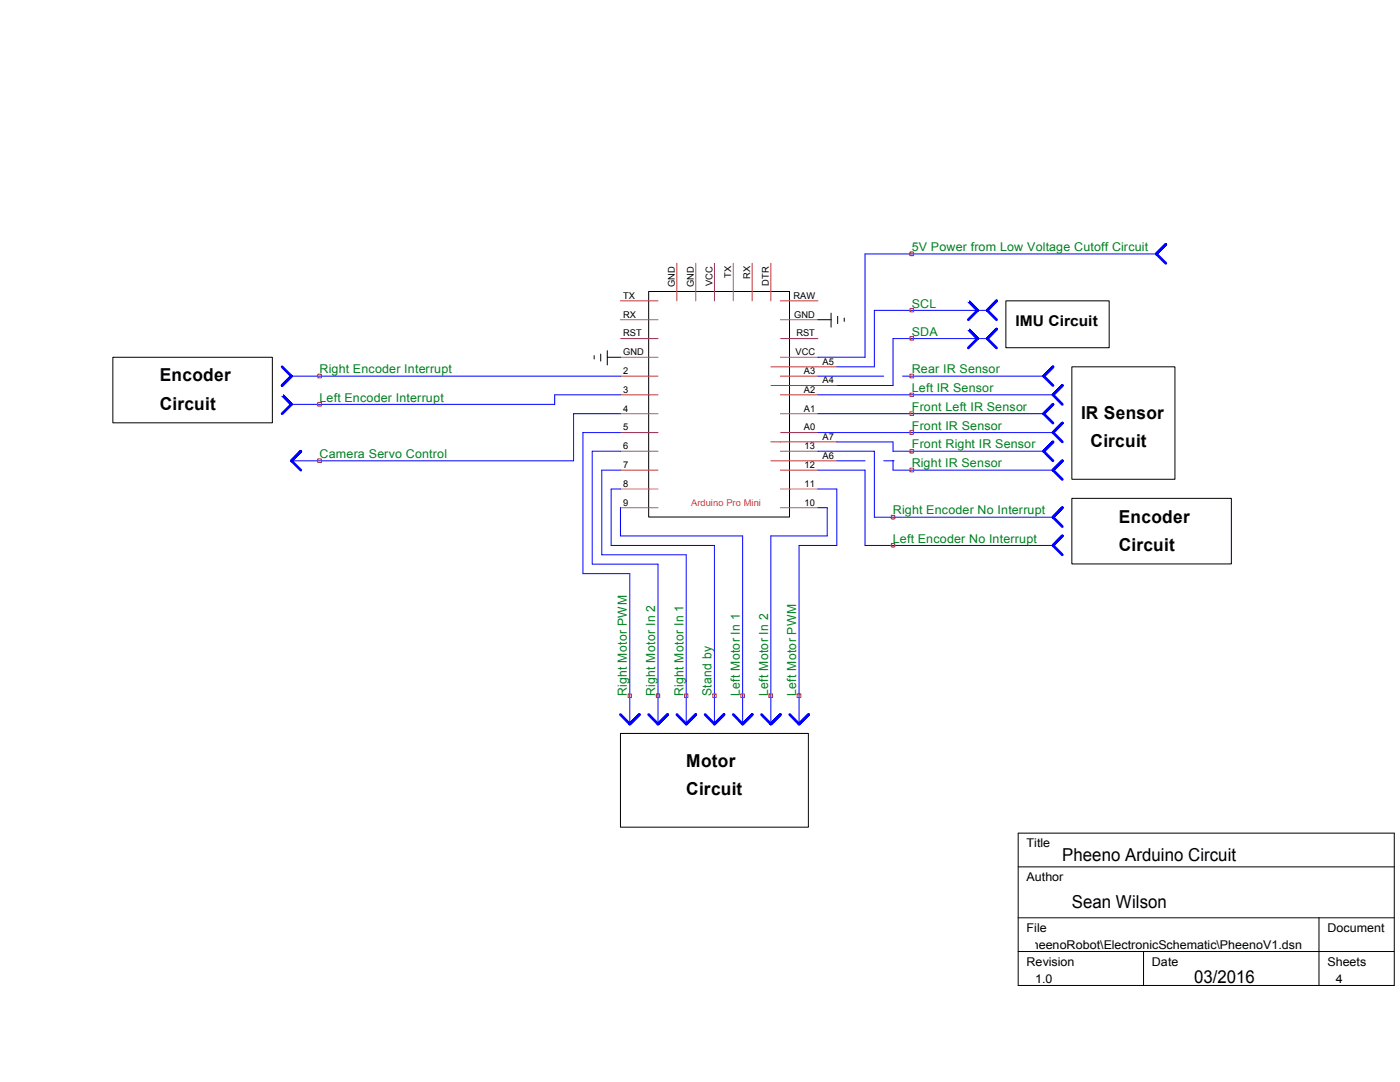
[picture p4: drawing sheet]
<svg xmlns="http://www.w3.org/2000/svg" width="279mm" height="216mm" viewBox="0 0 279 216" stroke-linecap="round" stroke-linejoin="round" font-family="sans-serif">
<g fill="none" stroke="#000" stroke-width=".2">
<path d="M129.5 58.2h28.1v45h-28.1zM22.5 71.3h31.9v13.1h-31.9zM118.6 71v.6M119.9 70.7v1.4M121.2 70v2.8M121.2 71.3h2.6M163.2 63.8h2.7M165.9 62.5v2.8M167.2 63.1v1.5M168.5 63.5v.6M200.7 60h20.7v9.4h-20.7zM213.9 73.2h20.6v22.4h-20.6z"/>
<path d="M213.9 99.4h31.8v13.1h-31.8zM123.8 146.3h37.5v18.8h-37.5zM203.2 166.2h75.1v30.4h-75.1zM203.2 173h75.1M203.2 183.1h75.1M203.2 189.9h75.1M228.2 189.9v6.7M263.2 183.1v13.5"/>
</g>
<g fill="none" stroke="#c04040" stroke-width=".2">
<path d="M135.1 52.5v7.5M138.9 52.5v7.5M142.6 52.5v7.5M146.3 52.5v7.5M150.1 52.5v7.5M153.8 52.5v7.5M123.8 60h7.5M123.8 63.8h7.5M123.8 67.6h7.5M123.8 71.3h7.5M123.8 75.1h7.5M123.8 78.8h7.5"/>
<path d="M153.8 73.2h13.2M153.8 76.9h13.2M155.7 60h7.5M155.7 63.8h7.5M155.7 67.6h7.5M155.7 71.3h7.5M155.7 75.1h7.5M155.7 78.8h7.5M123.8 82.5h7.5M123.8 86.3h7.5M123.8 90h7.5M123.8 93.8h7.5"/>
<path d="M123.8 97.6h7.5M153.8 91.9h13.2M153.8 88.2h13.2M155.7 82.5h7.5M155.7 86.3h7.5M155.7 90h7.5M155.7 93.8h7.5M155.7 97.6h7.5M123.8 101.3h7.5M155.7 101.3h7.5"/>
</g>
<g fill="none" stroke="#00f" stroke-width=".2">
<path d="M230.8 50.7h-58.2v20.6h-9.4M58.2 75.1h65.6M123.8 78.8h-13.1v1.9h-52.5M163.2 75.1h13.2M163.2 78.8h46.9M180.1 75.1h28.2M197 61.9h-22.5v11.3h-7.5M197 67.6h-18.8v9.3h-11.2M123.8 82.5h-9.3v9.4h-56.3M123.8 86.3h-7.5v28.2h9.4v30M123.8 90h-5.6v22.6h13.1v31.9M123.8 97.6h-1.8v11.2h20.6v35.7"/>
<path d="M123.8 93.8h-3.7v16.9h16.8v33.8M163.2 82.5h45.1M163.2 86.3h46.9M163.2 90h11.3v13.2h35.6M163.2 97.6h3.8v11.2h-7.5v35.7M163.2 93.8h9.4v15h37.5M167 88.2h11.2v1.8h30.1M167 91.9h5.6M176.4 91.9h1.8M178.2 91.9h.1M178.2 91.9v1.9h31.9M123.8 101.3v5.6h24.4v37.6"/>
<path d="M163.2 101.3h1.9v5.6h-11.3v37.6"/>
</g>
<g fill="none" stroke="#00f" stroke-width=".55">
<path d="M230.8 50.7l1.9-1.9-1.9 1.9 1.9 1.8M56.3 73.2l1.9 1.9-1.9 1.8 1.9-1.8M195.1 61.9l-1.8-1.9 1.8 1.9-1.8 1.9M195.1 67.6l-1.8-1.9 1.8 1.9-1.8 1.8M197 61.9l1.9-1.9-1.9 1.9 1.9 1.9M197 67.6l1.9-1.9-1.9 1.9 1.9 1.8M208.3 75.1l1.8-1.9-1.8 1.9 1.8 1.8M210.1 78.8l1.9-1.9-1.9 1.9 1.9 1.9M58.2 80.7l-1.9-1.9 1.9 1.9-1.9 1.8M58.2 91.9l1.8-1.9-1.8 1.9 1.8 1.9M208.3 82.5l1.8-1.8-1.8 1.8 1.8 1.9M208.3 90l1.8-1.8-1.8 1.8 1.8 1.9"/>
<path d="M210.1 86.3l1.9-1.9-1.9 1.9 1.9 1.9M210.1 93.8l1.9-1.9-1.9 1.9 1.9 1.9M210.1 103.2l1.9-1.9-1.9 1.9 1.9 1.9M210.1 108.8l1.9-1.9-1.9 1.9 1.9 1.9M123.8 142.6l1.9 1.9 1.9-1.9-1.9 1.9M129.5 142.6l1.8 1.9 1.9-1.9-1.9 1.9M135.1 142.6l1.8 1.9 2-1.9-2 1.9M140.7 142.6l1.9 1.9 1.9-1.9-1.9 1.9M146.3 142.6l1.9 1.9 1.9-1.9-1.9 1.9M152 142.6l1.8 1.9 1.9-1.9-1.9 1.9M157.6 142.6l1.9 1.9 1.9-1.9-1.9 1.9"/>
</g>
<g fill="none" stroke="#f00" stroke-width=".2">
<path d="M181.6 50.3h.7v.7h-.7zM63.4 74.7h.7v.7h-.7zM181.6 74.7h.7v.7h-.7zM181.6 78.4h.7v.7h-.7zM181.6 67.2h.7v.7h-.7zM181.6 61.6h.7v.6h-.7zM63.4 91.6h.7v.7h-.7zM63.4 80.3h.7v.7h-.7zM181.6 82.2h.7v.7h-.7zM181.6 85.9h.7v.8h-.7zM181.6 89.7h.7v.7h-.7zM181.6 93.4h.7v.7h-.7z"/>
<path d="M177.9 102.8h.7v.7h-.7zM177.9 108.5h.7v.6h-.7zM125.3 138.5h.7v.7h-.7zM131 138.5h.7v.7h-.7zM136.6 138.5h.7v.7h-.7zM142.2 138.5h.7v.7h-.7zM147.8 138.5h.7v.7h-.7zM153.5 138.5h.7v.7h-.7zM159.1 138.5h.7v.7h-.7z"/>
</g>
<g font-size="3.6">
<text x="31.9" y="76.1">Encoder</text>
<text x="31.9" y="81.7">Circuit</text>
<text x="215.8" y="83.6">IR Sensor</text>
<text x="217.6" y="89.2">Circuit</text>
<text x="223.3" y="104.3">Encoder</text>
<text x="223.3" y="109.9">Circuit</text>
<text x="136.9" y="153">Motor</text>
<text x="136.9" y="158.7">Circuit</text>
<text x="212" y="171.8">Pheeno Arduino Circuit</text>
<text x="213.9" y="181.2">Sean Wilson</text>
<text x="238.3" y="196.2">03/2016</text>
</g>
<text font-size="3" x="202.6" y="65">IMU Circuit</text>
<g font-size="2.5" fill="#008020">
<text x="125.1" y="138.9" transform="rotate(-90 125.1 138.9)">Right Motor PWM</text>
<text x="130.8" y="138.9" transform="rotate(-90 130.8 138.9)">Right Motor In 2</text>
<text x="136.4" y="138.9" transform="rotate(-90 136.4 138.9)">Right Motor In 1</text>
<text x="142" y="138.9" transform="rotate(-90 142 138.9)">Stand by</text>
<text x="147.7" y="138.9" transform="rotate(-90 147.7 138.9)">Left Motor In 1</text>
<text x="153.3" y="138.9" transform="rotate(-90 153.3 138.9)">Left Motor In 2</text>
<text x="158.9" y="138.9" transform="rotate(-90 158.9 138.9)">Left Motor PWM</text>
</g>
<g font-size="2.4" fill="#008020">
<text x="182" y="50.1">5V Power from Low Voltage Cutoff Circuit</text>
<text x="182" y="61.4">SCL</text>
<text x="182" y="67">SDA</text>
<text x="63.8" y="74.5">Right Encoder Interrupt</text>
<text x="182" y="74.5">Rear IR Sensor</text>
<text x="63.8" y="80.1">Left Encoder Interrupt</text>
<text x="182" y="78.2">Left IR Sensor</text>
<text x="182" y="82">Front Left IR Sensor</text>
<text x="182" y="85.8">Front IR Sensor</text>
<text x="182" y="89.5">Front Right IR Sensor</text>
<text x="63.8" y="91.4">Camera Servo Control</text>
<text x="182" y="93.3">Right IR Sensor</text>
<text x="178.2" y="102.7">Right Encoder No Interrupt</text>
<text x="178.2" y="108.3">Left Encoder No Interrupt</text>
</g>
<g font-size="2.4">
<text x="204.9" y="169.1">Title</text>
<text x="204.9" y="175.8">Author</text>
<text x="204.9" y="185.9">File</text>
<text x="264.9" y="185.9">Document</text>
<text x="152.2" y="189.3">E:\SeanResearch\PheenoRobot\GitRepository\PheenoRobot\ElectronicSchematic\PheenoV1.dsn</text>
<text x="204.9" y="192.7">Revision</text>
<text x="206.6" y="196.1">1.0</text>
<text x="229.9" y="192.7">Date</text>
<text x="264.9" y="192.7">Sheets</text>
<text x="266.6" y="196.1">4</text>
</g>
<g font-size="1.9">
<text x="124.4" y="59.6">TX</text>
<text x="134.7" y="57.3" transform="rotate(-90 134.7 57.3)">GND</text>
<text x="138.4" y="57.3" transform="rotate(-90 138.4 57.3)">GND</text>
<text x="142.2" y="57" transform="rotate(-90 142.2 57)">VCC</text>
<text x="145.9" y="55.5" transform="rotate(-90 145.9 55.5)">TX</text>
<text x="149.7" y="55.7" transform="rotate(-90 149.7 55.7)">RX</text>
<text x="153.4" y="57" transform="rotate(-90 153.4 57)">DTR</text>
<text x="158.3" y="59.6">RAW</text>
<text x="124.4" y="63.4">RX</text>
<text x="158.5" y="63.4">GND</text>
<text x="124.4" y="67.1">RST</text>
<text x="124.4" y="70.9">GND</text>
<text x="158.8" y="70.9">VCC</text>
<text x="158.9" y="67.1">RST</text>
<text x="124.4" y="74.6">2</text>
<text x="160.4" y="74.6">A3</text>
<text x="164.1" y="72.8">A5</text>
<text x="164.1" y="76.5">A4</text>
<text x="124.4" y="78.4">3</text>
<text x="124.4" y="82.1">4</text>
<text x="160.4" y="78.4">A2</text>
<text x="160.4" y="82.1">A1</text>
<text x="124.4" y="85.9">5</text>
<text x="124.4" y="89.6">6</text>
<text x="160.4" y="85.9">A0</text>
<text x="160.6" y="89.6">13</text>
<text x="164.1" y="87.8">A7</text>
<text x="124.4" y="93.4">7</text>
<text x="160.6" y="93.4">12</text>
<text x="164.1" y="91.5">A6</text>
<text x="124.4" y="97.2">8</text>
<text x="124.4" y="100.9">9</text>
<text x="160.6" y="97.2">11</text>
<text x="160.6" y="100.9">10</text>
</g>
<text font-size="1.9" fill="#c04040" x="137.9" y="100.9">Arduino Pro Mini</text>
</svg>
